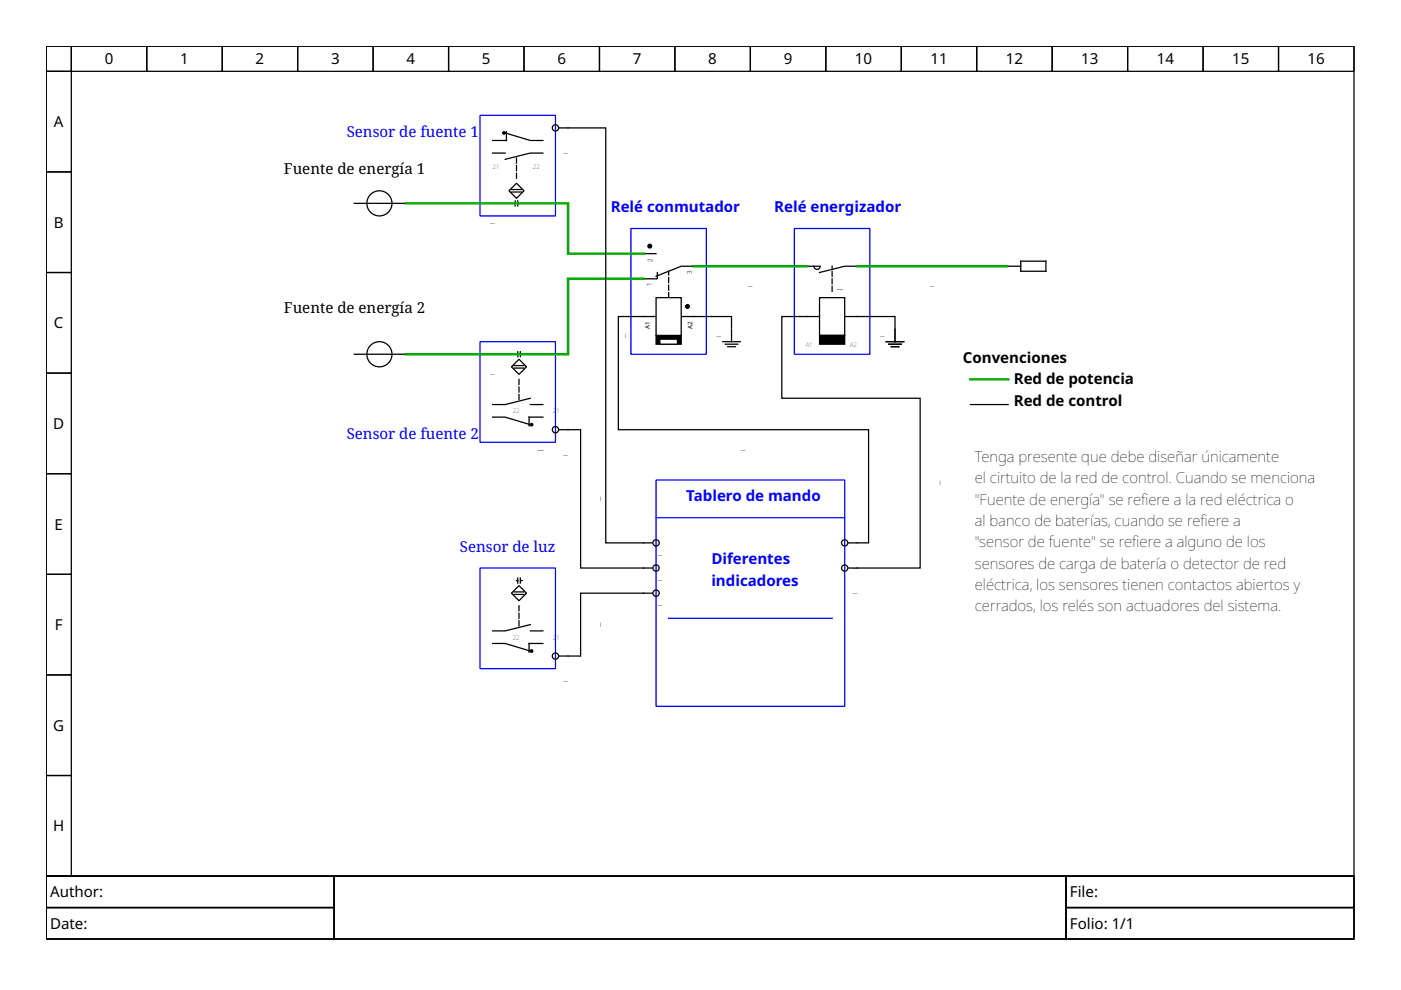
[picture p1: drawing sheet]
<svg xmlns="http://www.w3.org/2000/svg" width="297mm" height="210mm" viewBox="0 0 297 210" stroke-linecap="round" stroke-linejoin="round" font-family="sans-serif">
<g fill="none" stroke="#000" stroke-width=".27">
<path d="M9.8 9.8h277.3v176h-277.3zM9.8 9.8h5.3v5.3h-5.3zM9.8 15.1h5.3v21.4h-5.3zM15.1 9.8h16v5.3h-16zM31.1 9.8h16v5.3h-16zM47.1 9.8h16v5.3h-16zM63.1 9.8h16v5.3h-16zM79.1 9.8h16v5.3h-16zM95.1 9.8h16v5.3h-16zM111.1 9.8h16v5.3h-16zM127.1 9.8h16v5.3h-16zM143.1 9.8h16v5.3h-16z"/>
<path d="M159.1 9.8h16v5.3h-16zM175.1 9.8h16v5.3h-16zM191.1 9.8h16v5.3h-16zM207.1 9.8h16v5.3h-16zM223.1 9.8h16v5.3h-16zM239.1 9.8h16v5.3h-16zM255.1 9.8h16v5.3h-16zM271.1 9.8h16v5.3h-16zM9.8 36.5h5.3v21.3h-5.3zM9.8 57.8h5.3v21.3h-5.3zM147.1 56.4h-2.7l-5.3 2.2M9.8 79.1h5.3v21.3h-5.3z"/>
<path d="M136.4 67.1h10.7M205.8 85.8h8M9.8 100.4h5.3v21.4h-5.3zM9.8 121.8h5.3v21.3h-5.3zM9.8 143.1h5.3v21.3h-5.3zM9.8 164.4h5.3v21.4h-5.3zM9.8 185.8h277.3v13.3h-277.3zM9.8 185.8h61v6.6h-61zM9.8 192.4h61v6.7h-61zM70.8 185.8h155.2v13.3h-155.2zM226 185.8h61.1v6.6h-61.1zM226 192.4h61.1v6.7h-61.1z"/>
</g>
<path d="M101.8 24.5h16v21.3h-16zM133.8 48.4h16v26.7h-16zM168.4 48.4h16v26.7h-16zM101.8 72.4h16v21.4h-16zM139.1 109.8h40M139.1 101.8h40v48h-40zM101.8 120.4h16v21.4h-16zM141.8 131.1h34.6" fill="none" stroke="#00f" stroke-width=".27"/>
<path d="M205.8 80.4h8" fill="none" stroke="#0a0" stroke-width=".53"/>
<path d="M141.8 63.1v-5.6M176.4 61.8v-5.4" fill="none" stroke="#000" stroke-width=".27" stroke-dasharray="1.1 .5"/>
<g fill="#000" stroke="#000" stroke-width=".27">
<path d="M139.1 71.1h5.3v1.9h-5.3z" fill-rule="evenodd"/>
<circle cx="137.8" cy="52.2" r=".4"/>
<circle cx="145.8" cy="65" r=".4"/>
</g>
<path d="M139.1 63.1h5.3v8h-5.3z" fill-rule="evenodd" fill="#fff" stroke="#000" stroke-width=".27"/>
<path d="M136.4 53.8h2.7" fill="none" stroke="#000" stroke-width=".27"/>
<path d="M139.9 71.9h3.7v1.1h-3.7z" fill-rule="evenodd" fill="#fff" stroke="#000" stroke-width=".27"/>
<g fill="none" stroke="#000" stroke-width=".27">
<path d="M104.4 32.5h2.7M107.1 28.2l5.3 1.6h2.7M107.4 27.9v1.9h-3M115.1 32.5h-2.7l-5.3 1.3M118.6 27.1h9.8v88h9.9M75.1 43.1h10.7M107.9 40.5l1.6-1.6 1.6 1.6-1.6 1.6zM108.4 40.2h2.2M108.4 40.7h2.2M108.8 43.1h.3M109.2 42.6v1.1M109.8 43.1h.2"/>
<path d="M109.8 42.6v1M139.4 57.8v1.3h-3M171.1 56.4h2.7M172.6 56.4a.67 .67 0 0 0 .6 .7 .67 .67 0 0 0 .7-.7M181.8 56.4h-2.7l-5.3 1.4M213.8 56.4h2.6M216.4 55.4h5.3v2.1h-5.3zM75.1 75.1h10.7M109 78h2.1M109 77.5h2.1M109.5 75.1h.3M109.8 74.6v1"/>
<path d="M110 76.2l1.6 1.6-1.6 1.6-1.6-1.6zM110.3 74.6v1M110.5 75.1h.2M136.4 67.1h-5.3v24h53.1v24h-4.3M147.1 67.1h8v2.4M153.2 72.4h3.8M153.8 73h2.6M154.3 73.5h1.6M155.1 69.8v2.6M173.8 63.1h5.3v8h-5.3zM173.8 67.1h-8v17.3h29.3v36h-15.2M179.1 67.1h10.7v2.4"/>
<path d="M187.9 72.4h3.7M188.4 73h2.7M189 73.5h1.6M189.8 69.8v2.6M104.4 88.4h2.7l5.3 1.6M112.4 84.4l-5.3 1.4h-2.7M112.4 85.8h2.7M115.1 88.4h-2.9v1.9M118.6 91.1h4.5v29.3h15.2M104.4 136.4h2.7l5.3 1.6M109 126h2.1M109 125.5h2.1"/>
<path d="M109.5 123.1h.3M109.8 122.6v1M110 124.2l1.6 1.6-1.6 1.6-1.6-1.6zM110.3 122.6v1M110.5 123.1h.2M112.4 132.4l-5.3 1.4h-2.7M112.4 133.8h2.7M115.1 136.4h-2.9v1.9M138.3 125.8h-15.2v13.3h-4.5"/>
<circle cx="117.8" cy="27.1" r=".67"/>
<circle cx="80.4" cy="43.1" r="2.67"/>
<circle cx="80.4" cy="75.1" r="2.67"/>
<circle cx="117.8" cy="91.1" r=".67"/>
<circle cx="139.1" cy="115.1" r=".67"/>
<circle cx="179.1" cy="115.1" r=".67"/>
<circle cx="117.8" cy="139.1" r=".67"/>
<circle cx="139.1" cy="120.4" r=".67"/>
<circle cx="139.1" cy="125.8" r=".67"/>
<circle cx="179.1" cy="120.4" r=".67"/>
</g>
<g fill="#000" stroke="#000" stroke-width=".27">
<path d="M173.8 71.1h5.3v1.9h-5.3z" fill-rule="evenodd"/>
<circle cx="106.8" cy="28.2" r=".27"/>
<circle cx="112.7" cy="90" r=".27"/>
<circle cx="112.7" cy="138" r=".27"/>
</g>
<path d="M109.5 37.8v-4.3M110 80.4v4.3M110 128.4v4.3" fill="none" stroke="#000" stroke-width=".27" stroke-dasharray="1.1 .5"/>
<path d="M86 43.1h34.4v10.7h16M136.4 59.1h-16v16h-34.4M147.1 56.4h24M181.8 56.4h31.7" fill="none" stroke="#0a0" stroke-width=".53"/>
<g font-size="3.2">
<text x="22.2" y="13.7">0</text>
<text x="38.2" y="13.7">1</text>
<text x="54.2" y="13.7">2</text>
<text x="70.2" y="13.7">3</text>
<text x="86.2" y="13.7">4</text>
<text x="102.2" y="13.7">5</text>
<text x="118.2" y="13.7">6</text>
<text x="134.2" y="13.7">7</text>
<text x="150.2" y="13.7">8</text>
<text x="166.2" y="13.7">9</text>
<text x="181.3" y="13.7">10</text>
<text x="197.3" y="13.7">11</text>
<text x="213.3" y="13.7">12</text>
<text x="229.3" y="13.7">13</text>
<text x="245.2" y="13.7">14</text>
<text x="261.2" y="13.7">15</text>
<text x="277.2" y="13.7">16</text>
<text x="11.4" y="27">A</text>
<text x="60.2" y="37">Fuente de energía 1</text>
<text x="11.4" y="48.3">B</text>
<text x="177.5" y="61">_</text>
<text x="11.4" y="69.6">C</text>
<text x="60.2" y="66.3">Fuente de energía 2</text>
<text x="204.2" y="77">Convenciones</text>
<text x="214.9" y="81.5">Red de potencia</text>
<text x="214.9" y="86">Red de control</text>
<text x="11.3" y="91">D</text>
<text x="114" y="95.1">_</text>
<text x="206.7" y="97.9">Tenga presente que debe diseñar únicamente</text>
<text x="206.7" y="102.4">el cirtuito de la red de control. Cuando se menciona</text>
<text x="206.7" y="107">&quot;Fuente de energía&quot; se refere a la red eléctrica o</text>
<text x="241.9" y="107">i</text>
<text x="11.6" y="112.3">E</text>
<text x="206.7" y="111.5">al banco de baterías, cuando se refere a</text>
<text x="254.5" y="111.5">i</text>
<text x="206.7" y="116">&quot;sensor de fuente&quot; se refere a alguno de los</text>
<text x="240.1" y="116">i</text>
<text x="206.7" y="120.6">sensores de carga de batería o detector de red</text>
<text x="206.7" y="125.1">eléctrica, los sensores tienen contactos abiertos y</text>
<text x="206.7" y="129.6">cerrados, los relés son actuadores del sistema.</text>
<text x="11.6" y="133.6">F</text>
<text x="11.3" y="155">G</text>
<text x="11.3" y="176.3">H</text>
<text x="10.6" y="190.3">Author:</text>
<text x="226.8" y="190.3">File:</text>
<text x="10.6" y="197">Date:</text>
<text x="226.8" y="197">Folio: 1/1</text>
</g>
<g font-size="3.2" fill="#00f">
<text x="73.5" y="29">Sensor de fuente 1</text>
<text x="129.5" y="45">Relé conmutador</text>
<text x="164.2" y="45">Relé energizador</text>
<text x="73.5" y="93">Sensor de fuente 2</text>
<text x="145.5" y="106.3">Tablero de mando</text>
<text x="97.5" y="117">Sensor de luz</text>
<text x="150.8" y="119.6">Diferentes</text>
<text x="150.8" y="124.2">indicadores</text>
</g>
<g font-size="2.4">
<text x="119.5" y="32.2">_</text>
<text x="104" y="47.1">_</text>
<text x="158.6" y="60.4">_</text>
<text x="197.2" y="60.4">_</text>
<text x="132.4" y="71.6" transform="rotate(-90 132.4 71.6)">_</text>
<text x="152" y="71.1">_</text>
<text x="186.6" y="71.1">_</text>
<text x="104" y="79.1">_</text>
<text x="157.2" y="95.1">_</text>
<text x="119.5" y="96.2">_</text>
<text x="127.1" y="106.2" transform="rotate(-90 127.1 106.2)">_</text>
<text x="199.1" y="102.9" transform="rotate(-90 199.1 102.9)">_</text>
<text x="139.5" y="117.5">_</text>
<text x="139.5" y="122.8">_</text>
<text x="180.8" y="125.5">_</text>
<text x="180.8" y="120.2">_</text>
<text x="139.5" y="128.2">_</text>
<text x="127.1" y="132.9" transform="rotate(-90 127.1 132.9)">_</text>
<text x="119.5" y="144.2">_</text>
</g>
<g font-size="1.3">
<text x="104.4" y="35.9">21</text>
<text x="113" y="35.9">22</text>
<text x="138.3" y="55.5" transform="rotate(-90 138.3 55.5)">2</text>
<text x="146.7" y="58" transform="rotate(-90 146.7 58)">3</text>
<text x="138.2" y="60.7" transform="rotate(-90 138.2 60.7)">1</text>
<text x="137.8" y="69.8" transform="rotate(-90 137.8 69.8)">A1</text>
<text x="146.8" y="69.8" transform="rotate(-90 146.8 69.8)">A2</text>
<text x="170.8" y="73.5">A1</text>
<text x="180.2" y="73.5">A2</text>
<text x="108.7" y="87.6">22</text>
<text x="117.2" y="87.6">2</text>
<text x="118" y="87.6">1</text>
<text x="108.7" y="135.6">22</text>
<text x="117.2" y="135.6">2</text>
<text x="118" y="135.6">1</text>
</g>
</svg>
